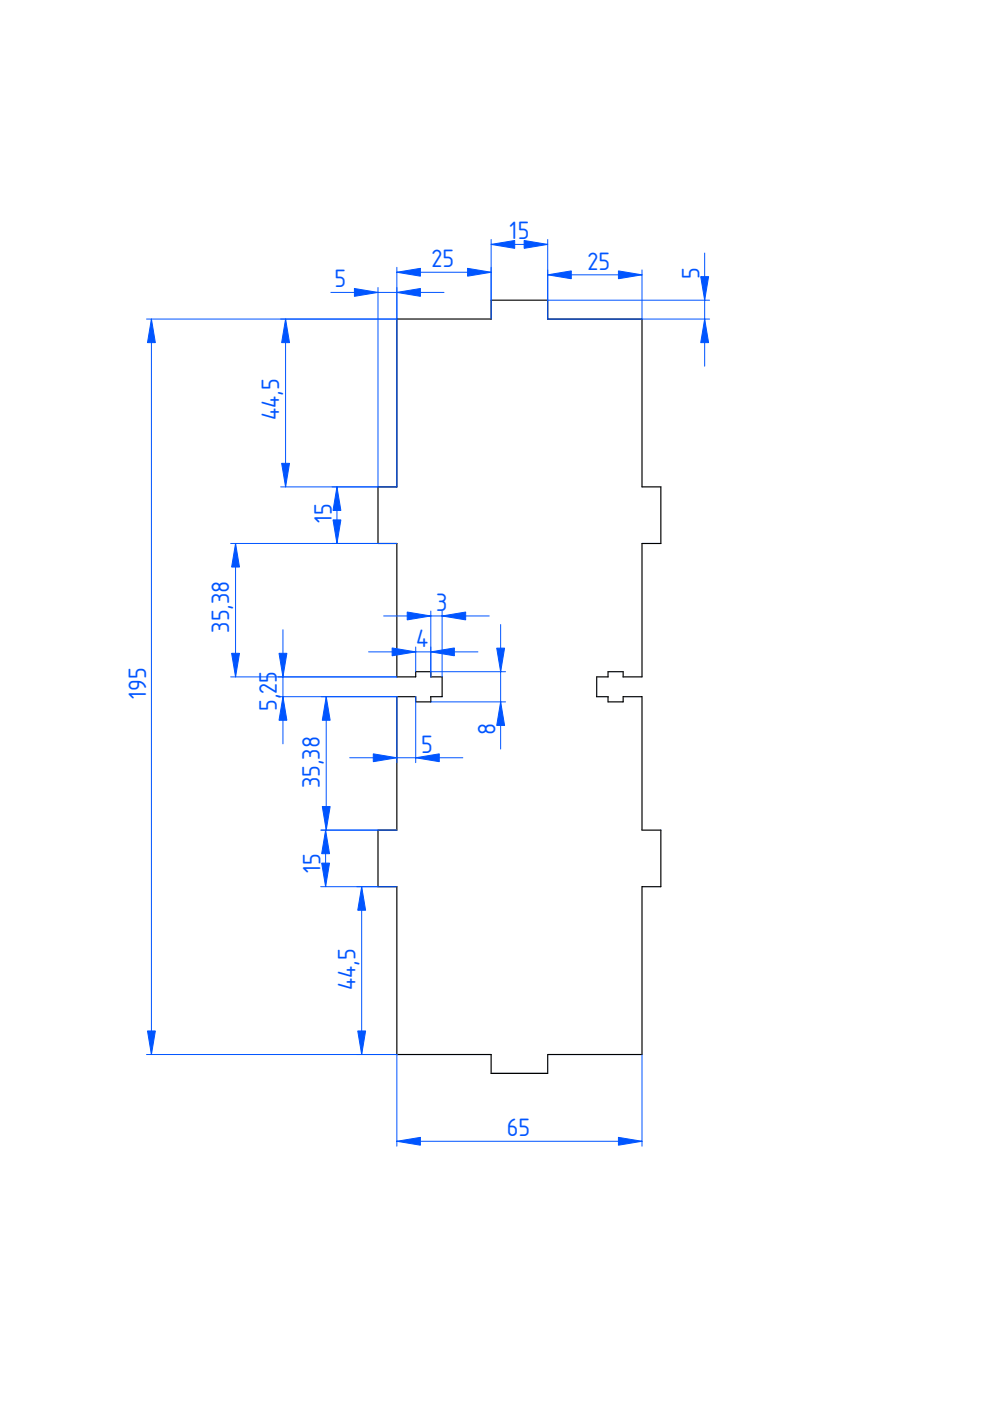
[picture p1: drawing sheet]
<svg xmlns="http://www.w3.org/2000/svg" width="210mm" height="297mm" viewBox="0 0 210 297" stroke-linecap="round" stroke-linejoin="round" font-family="sans-serif">
<path d="M84.1 67.6h20v-4h12v4h20v35.6h4v12h-4v28.3h-4v-1.1h-3.2v1.1h-2.4v4.2h2.4v1.1h3.2v-1.1h4v28.3h4v12h-4v35.6h-20v4h-12v-4h-20v-35.6h-4v-12h4v-28.3h4v1.1h3.2v-1.1h2.4v-4.2h-2.4v-1.1h-3.2v1.1h-4v-28.3h-4v-12h4z" fill="none" stroke="#000" stroke-width=".25"/>
<g fill="none" stroke="#05f" stroke-width=".21">
<path d="M84.1 56.7v46.5h-24.6M84.1 57.7h20M104.1 50.8v16.8M104.1 51.8h12M116.1 50.8v16.8h34.3M116.1 58.3h20M136.1 57.2v10.4M149.4 53.7v23.9M31.1 67.6h53M32.1 67.6v156M60.5 67.6v35.6M70.1 62h24"/>
<path d="M80.1 61v42.2M116.1 63.6h34.3M48.9 115.2h35.2M49.9 115.2v28.3M71.4 103.2v12M60 133.5v24.2M78.1 138.2h23.2M81.3 130.6h22.4M88.1 137.2v5.2M91.3 129.6v13.9M93.7 129.6v13.9M106.1 132.4v26.4"/>
<path d="M48.9 143.5h35.2M59 147.7h25.1v14M69.2 147.7v28.3M88.1 147.7v14M91.3 142.4h15.9M91.3 148.8h15.9M68 176h16.1M69 176v12M74.1 160.7h24M68 188h16.1M76.7 188v35.6M31.1 223.6h53v19.4"/>
<path d="M136.1 223.6v19.4M84.1 242h52"/>
</g>
<g fill="#05f" stroke="#05f" stroke-width=".21">
<path d="M32.1 67.6l.8 5h-1.6z"/>
<path d="M31.3 218.6h1.6l-.8 5z"/>
<path d="M76.7 188l.8 5h-1.7z"/>
<path d="M75.8 218.6h1.7l-.8 5z"/>
<path d="M69 176l.9 5h-1.7z"/>
<path d="M68.2 183h1.7l-.9 5z"/>
<path d="M69.2 147.7l.8 5h-1.7z"/>
<path d="M68.3 171h1.7l-.8 5z"/>
<path d="M59.2 138.5h1.6l-.8 5z"/>
<path d="M60 147.7l.8 5h-1.6z"/>
<path d="M105.3 137.4h1.7l-.9 5z"/>
<path d="M106.1 148.8l.9 5h-1.7z"/>
<path d="M88.1 160.7l5-.9v1.7z"/>
<path d="M79.1 159.8l5 .9-5 .8z"/>
<path d="M83.1 137.4l5 .8-5 .8z"/>
<path d="M91.3 138.2l5-.8v1.6z"/>
<path d="M86.3 129.8l5 .8-5 .8z"/>
<path d="M93.7 130.6l5-.8v1.6z"/>
<path d="M49.9 115.2l.9 5h-1.7z"/>
<path d="M49.1 138.5h1.7l-.9 5z"/>
<path d="M71.4 103.2l.9 5h-1.7z"/>
<path d="M70.6 110.2h1.7l-.9 5z"/>
<path d="M60.5 67.6l.9 5h-1.7z"/>
<path d="M59.7 98.2h1.7l-.9 5z"/>
<path d="M99.1 56.9l5 .8-5 .9z"/>
<path d="M84.1 57.7l5-.8v1.7z"/>
<path d="M111.1 51l5 .8-5 .9z"/>
<path d="M104.1 51.8l5-.8v1.7z"/>
<path d="M131.1 57.4l5 .9-5 .8z"/>
<path d="M116.1 58.3l5-.9v1.7z"/>
<path d="M149.4 67.6l.8 5h-1.6z"/>
<path d="M148.6 58.7h1.6l-.8 4.9z"/>
<path d="M84.1 62l5-.8v1.6z"/>
<path d="M75.1 61.2l5 .8-5 .8z"/>
<path d="M131.1 241.1l5 .9-5 .8z"/>
<path d="M84.1 242l5-.9v1.7z"/>
</g>
<g font-size="5" fill="#05f">
<text x="108.1" y="50.7">15</text>
<text x="91.5" y="56.6">25</text>
<text x="124.6" y="57.2">25</text>
<text x="148.3" y="59.2" transform="rotate(-90 148.3 59.2)">5</text>
<text x="70.9" y="60.9">5</text>
<text x="59.2" y="89.1" transform="rotate(-90 59.2 89.1)">44,5</text>
<text x="70.3" y="111" transform="rotate(-90 70.3 111)">15</text>
<text x="92.5" y="129.5">3</text>
<text x="48.6" y="134.1" transform="rotate(-90 48.6 134.1)">35,38</text>
<text x="88.2" y="137.1">4</text>
<text x="31" y="148.1" transform="rotate(-90 31 148.1)">195</text>
<text x="58.7" y="150.8" transform="rotate(-90 58.7 150.8)">5,25</text>
<text x="105" y="155.8" transform="rotate(-90 105 155.8)">8</text>
<text x="89.3" y="159.6">5</text>
<text x="67.8" y="167.1" transform="rotate(-90 67.8 167.1)">35,38</text>
<text x="67.9" y="185.2" transform="rotate(-90 67.9 185.2)">15</text>
<text x="75.4" y="209.9" transform="rotate(-90 75.4 209.9)">44,5</text>
<text x="107.5" y="240.9">65</text>
</g>
</svg>
